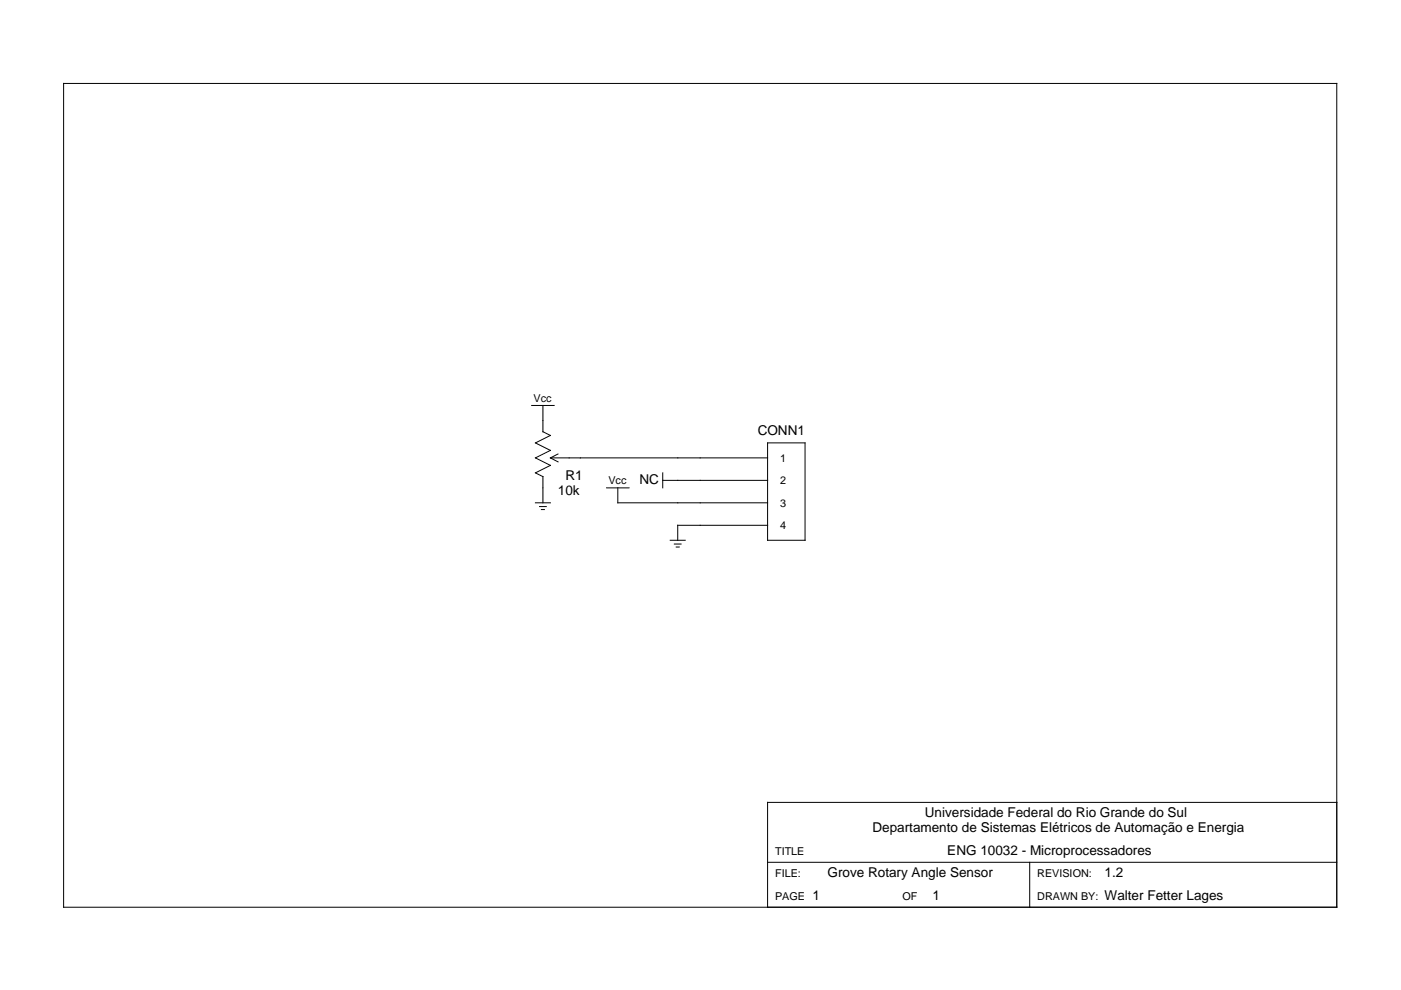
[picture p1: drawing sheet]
<svg xmlns="http://www.w3.org/2000/svg" width="297mm" height="210mm" viewBox="0 0 297 210" stroke-linecap="round" stroke-linejoin="round" font-family="sans-serif">
<g fill="none" stroke="#000" stroke-width=".21">
<path d="M13.5 17.7h269.9v174.7h-269.9zM112.7 86h4.8M115.1 86v5.5l1.6 .8-3.2 1.6 3.2 1.6-3.2 1.6 3.2 1.6-3.2 1.6 1.6 .8v5.5M116.7 97.1h46M116.7 97.1l1.6 .8M118.3 96.3l-1.6 .8M162.7 93.9h8v20.7h-8zM113.5 106.6h3.2M114.4 107.4h1.4M114.8 108h.6M128.6 103.4h4.8M131 103.4v3.2h31.7"/>
<path d="M140.5 101.8h22.2M140.5 100.3v3.1M142.1 114.6h3.2M143 115.3h1.4M143.4 116h.6M162.7 111.4h-19v3.2M283.4 170.1h-120.7v22.3M162.7 182.8h120.7M218.3 182.8v9.6"/>
</g>
<g font-size="2.9">
<text x="160.7" y="92.3">CONN1</text>
<text x="119.9" y="101.8">R1</text>
<text x="118.3" y="105">10k</text>
<text x="135.6" y="102.6">NC</text>
<text x="196.1" y="173.3">Universidade Federal do Rio Grande do Sul</text>
<text x="185" y="176.5">Departamento de Sistemas Elétricos de Automação e Energia</text>
<text x="200.9" y="181.2">ENG 10032 - Microprocessadores</text>
<text x="172.3" y="190.8">1</text>
<text x="175.4" y="186">Grove Rotary Angle Sensor</text>
<text x="197.7" y="190.8">1</text>
<text x="234.2" y="190.8">Walter Fetter Lages</text>
<text x="234.2" y="186">1.2</text>
</g>
<g font-size="2.3">
<text x="113.1" y="85.2">Vcc</text>
<text x="165.4" y="97.9">1</text>
<text x="129" y="102.6">Vcc</text>
<text x="165.4" y="107.4">3</text>
<text x="165.4" y="102.6">2</text>
<text x="165.4" y="112.2">4</text>
<text x="164.3" y="181.2">TITLE</text>
<text x="164.3" y="186">FILE:</text>
<text x="164.3" y="190.8">PAGE</text>
<text x="191.3" y="190.8">OF</text>
<text x="219.9" y="186">REVISION:</text>
<text x="219.9" y="190.8">DRAWN BY:</text>
</g>
</svg>
